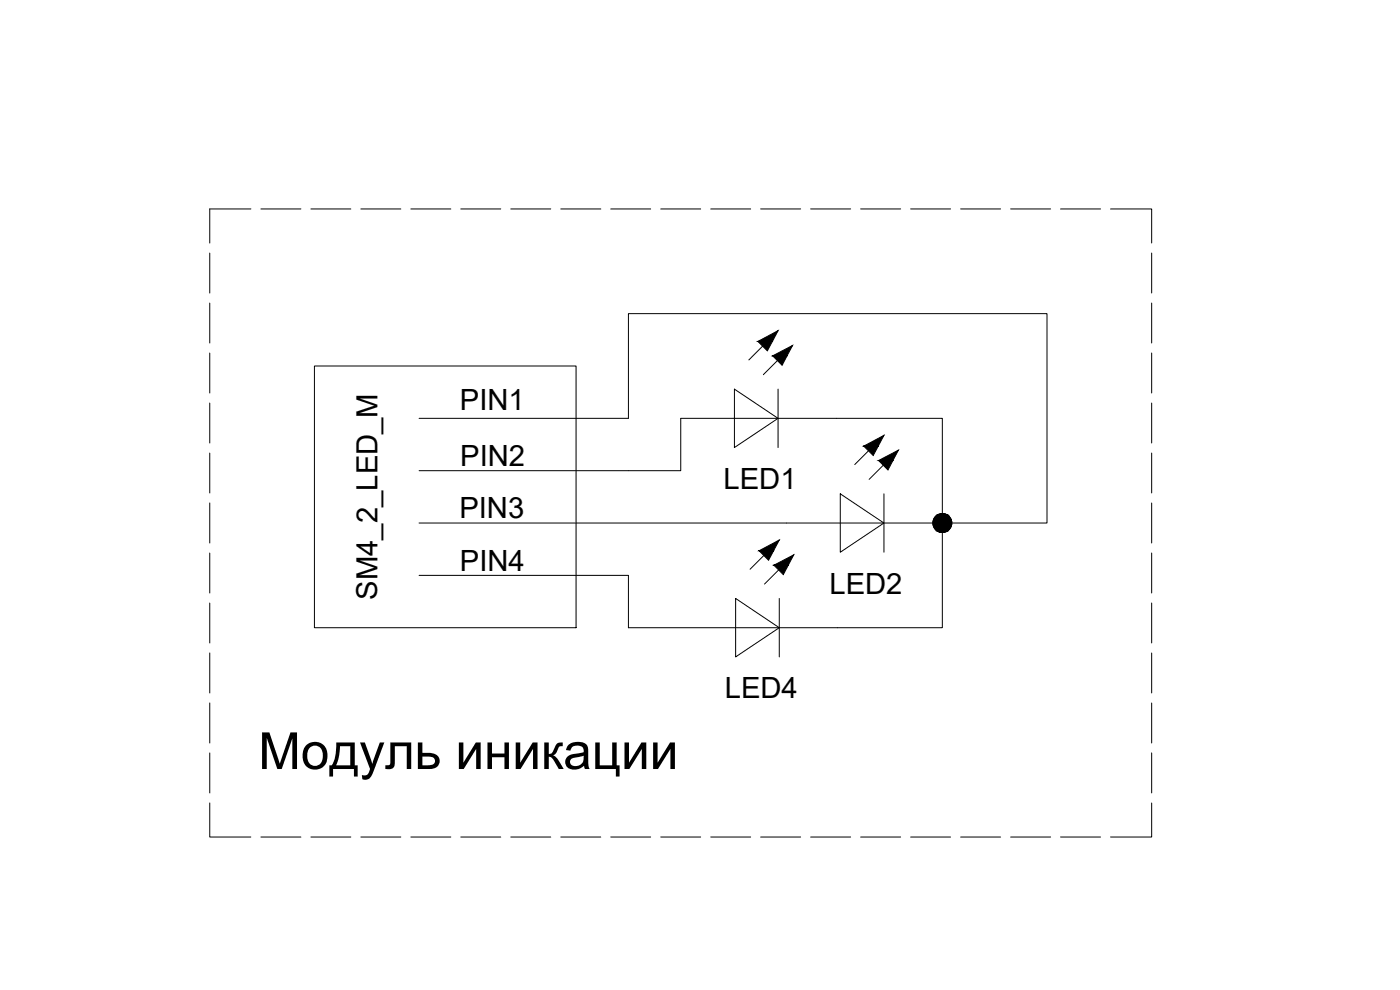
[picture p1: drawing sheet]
<svg xmlns="http://www.w3.org/2000/svg" width="420mm" height="297mm" viewBox="0 0 420 297" stroke-linecap="round" stroke-linejoin="round" font-family="sans-serif">
<!-- layer: 0 -->
<g fill="none" stroke="#000" stroke-width=".3">
<path d="M62.9 75.9v12M75.3 62.7h-12.4v10.2M78.3 62.7h12M93.3 62.7h12M108.3 62.7h12M123.3 62.7h12M138.3 62.7h12M153.3 62.7h12M168.3 62.7h12M183.3 62.7h12M198.3 62.7h12M213.3 62.7h12"/>
<path d="M228.3 62.7h12M243.3 62.7h12M258.3 62.7h12M273.3 62.7h12M288.3 62.7h12M303.3 62.7h12M318.3 62.7h12M333.3 62.7h12.3v10.2M345.6 75.9v12M62.9 90.9v12M345.6 90.9v12M62.9 105.9v12"/>
<path d="M94.4 109.8h78.5v78.5h-78.5zM345.6 105.9v12M62.9 120.9v12M62.9 135.9v12M125.8 125.5h62.8v-31.4h125.6v62.8h-31.4M204.3 125.5v15.7h-78.5M251 125.5h31.8v31.4M345.6 120.9v12M345.6 135.9v12M62.9 150.9v12M125.8 156.9h110.3M282.8 156.9v31.4h-31.4"/>
<path d="M345.6 150.9v12M62.9 165.9v12M125.8 172.6h62.8v15.7M345.6 165.9v12M62.9 180.9v12M62.9 195.9v12M345.6 180.9v12M345.6 195.9v12M62.9 210.9v12M345.6 210.9v12M62.9 225.9v12M345.6 225.9v12"/>
<path d="M62.9 240.9v10.2h12.4M78.3 251.1h12M93.3 251.1h12M108.3 251.1h12M123.3 251.1h12M138.3 251.1h12M153.3 251.1h12M168.3 251.1h12M183.3 251.1h12M198.3 251.1h12M213.3 251.1h12M228.3 251.1h12"/>
<path d="M243.3 251.1h12M258.3 251.1h12M273.3 251.1h12M288.3 251.1h12M303.3 251.1h12M318.3 251.1h12M345.6 240.9v10.2h-12.3"/>
<circle cx="282.8" cy="156.9" r="2.83"/>
</g>
<!-- layer: 001_Dark_1 30 -->
<g fill="#000" stroke="#000" stroke-width=".3">
<path d="M227.5 102.4l6-3.2-1.7 3.2zM227.5 102.4l2.8 2.9 1.5-2.9z"/>
<path d="M231.9 106.8l5.9-3.1-1.6 3.1zM231.9 106.8l2.8 2.8 1.5-2.8z"/>
<path d="M259.2 133.9l6.1-3.3-1.7 3.3zM259.2 133.9l2.9 2.8 1.5-2.8z"/>
<path d="M263.7 138.2l5.9-3.1-1.6 3.1zM263.7 138.2l2.8 2.8 1.5-2.8z"/>
<path d="M227.8 165.2l6.1-3.2-1.7 3.2zM227.8 165.2l2.9 2.9 1.5-2.9z"/>
<path d="M232.3 169.6l5.9-3.1-1.6 3.1zM232.3 169.6l2.8 2.8 1.5-2.8z"/>
</g>
<g fill="none" stroke="#000" stroke-width=".3">
<path d="M233.5 99.2l-8.8 8.8M220.4 116.8l13.1 8.7-13.1 8.8zM233.5 116.8v17.5M237.8 103.7l-8.7 8.7M204.3 125.5h46.7M265.3 130.6l-8.8 8.8M269.6 135.1l-8.8 8.7M236.1 156.9h46.7M252.2 148.2l13.1 8.7-13.1 8.8zM265.3 148.2v17.5M220.8 179.6l13.1 8.7-13.1 8.8zM233.9 162l-8.8 8.8"/>
<path d="M233.9 179.6v17.5M238.2 166.5l-8.8 8.7M188.6 188.3h62.8"/>
</g>
<!-- layer: 0 -->
<g fill="#000" stroke="#000" stroke-width=".3">
<path d="M282.6 154.1l.9 .1zM282.1 154.2h1.4z"/>
<path d="M282.1 154.2l1.9 .1zM281.7 154.3h2.3z"/>
<path d="M282.1 159.7h1.4zM282.1 159.7h.9z"/>
<path d="M281.7 154.3l2.7 .3-.4-.3zM281.3 154.6l.4-.3 2.7 .3z"/>
<path d="M281.7 159.5h2.3zM281.7 159.5l1.8 .2z"/>
<path d="M281.3 154.6l3.4 .3-.3-.3zM280.9 154.9l.4-.3 3.4 .3z"/>
<path d="M281.3 159.3l2.7 .2 .4-.2zM281.3 159.3l2.7 .2h-2.3z"/>
<path d="M280.9 154.9l4.1 .3-.3-.3zM280.9 154.9l4.1 .3h-4.4z"/>
<path d="M280.9 159l3.5 .3 .3-.3zM280.9 159l3.5 .3h-3.1z"/>
<path d="M280.6 155.2l4.7 .4-.3-.4zM280.6 155.2l4.7 .4h-5z"/>
<path d="M280.6 158.6l4.1 .4 .3-.4zM280.6 158.6l4.1 .4h-3.8z"/>
<path d="M280.3 155.6l5.2 .4-.2-.4zM280.3 155.6l5.2 .4h-5.4z"/>
<path d="M280.3 158.3l4.7 .3 .3-.3zM280.3 158.3l4.7 .3h-4.4z"/>
<path d="M280.1 156l5.5 .5-.1-.5zM280.1 156l5.5 .5h-5.6z"/>
<path d="M280.1 157.8l5.2 .5 .2-.5zM280.1 157.8l5.2 .5h-5z"/>
<path d="M280 156.5l5.6 .4v-.4zM280 156.5l5.6 .4h-5.6z"/>
<path d="M280 157.4l5.5 .4 .1-.4zM280 157.4l5.5 .4h-5.4z"/>
<path d="M280 156.9l5.6 .5v-.5zM280 156.9l5.6 .5h-5.6z"/>
</g>
<text font-size="15.4" x="77.5" y="230.7">Модуль иникации</text>
<g font-size="8.8">
<text x="138" y="123.1">PIN1</text>
<text x="138.1" y="139.8">PIN2</text>
<text x="217.1" y="146.7">LED1</text>
<text x="137.9" y="155.4">PIN3</text>
<text x="138" y="171.2">PIN4</text>
<text x="113.3" y="179.9" transform="rotate(-90 113.3 179.9)">SM4_2_LED_M</text>
<text x="248.9" y="178.1">LED2</text>
<text x="217.5" y="209.5">LED4</text>
</g>
</svg>
